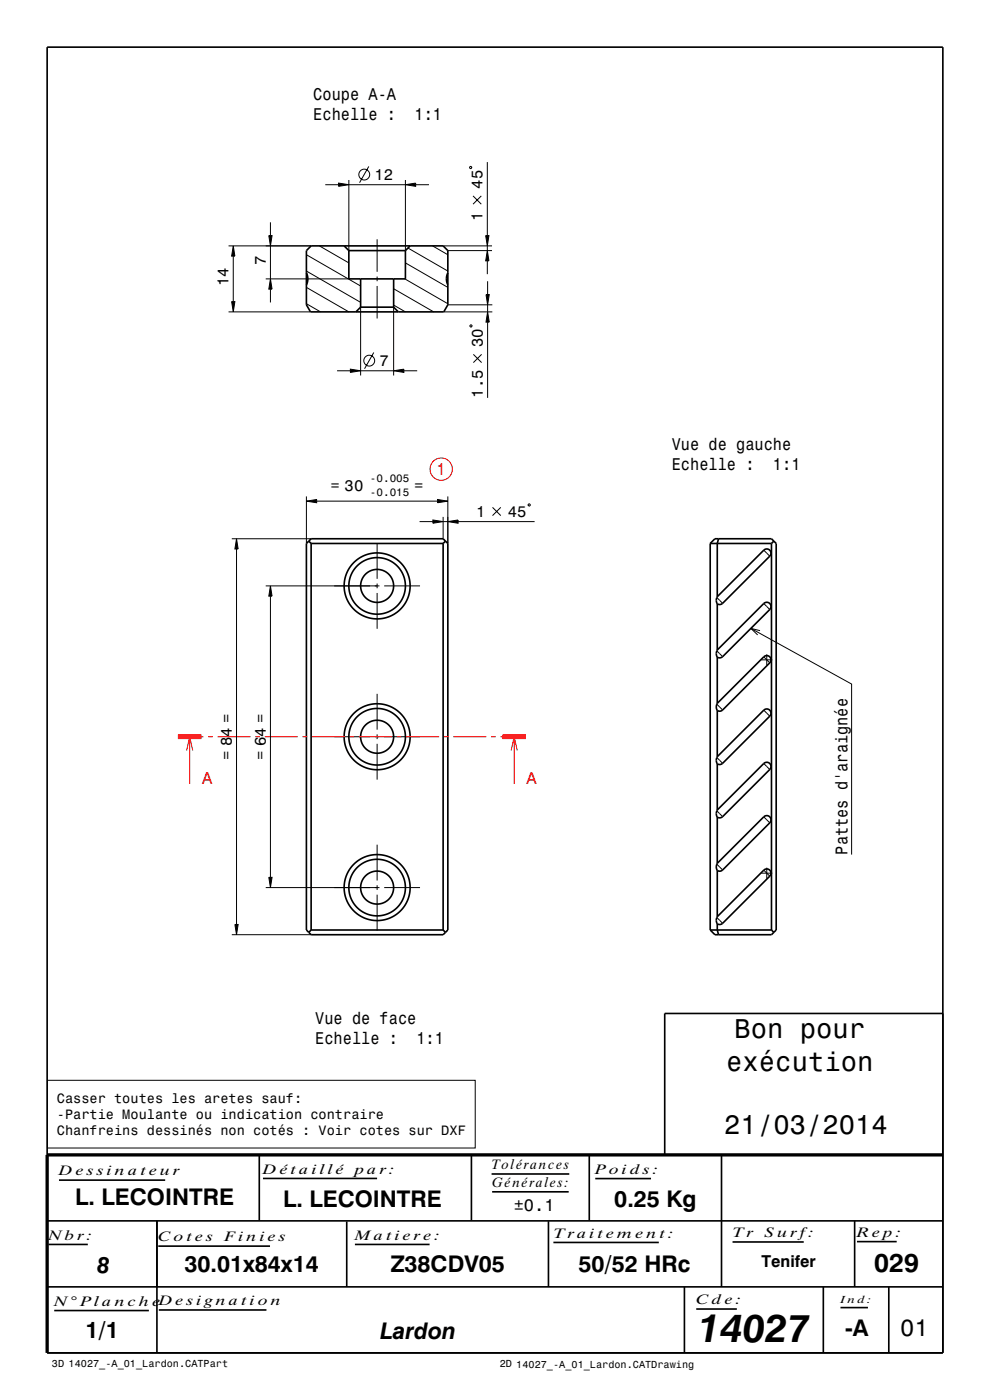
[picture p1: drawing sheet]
<svg xmlns="http://www.w3.org/2000/svg" width="210mm" height="297mm" viewBox="0 0 210 297" stroke-linecap="round" stroke-linejoin="round" font-family="sans-serif">
<g fill="none" stroke="#000" stroke-width=".21">
<path d="M69 39.2h2.8M71.8 38.8l2.2 .4-2.2 .3zM74 38.2v15M74 39.2h12M78.2 35.3l-1.9 3.5M86 39.2l2.2-.4v.7zM86 38.2v15M88.2 39.2h2.8M99.6 35.5l.3-.2 .2 .3-.3 .2zM103.4 34.4v15.6M48.5 52.2h17.5M49.5 52.2l.3 2.1h-.7z"/>
<path d="M49.5 54.3v9.7M56.4 59.2h17.6M57 50h.7l-.3 2.2zM57.4 59.2l.3 2.1h-.7zM57.4 47.2v2.8M57.4 52.2v7M65 54l11.5 6.7M65 57.5l11.5 6.6M67.7 52.2l6.3 3.6M80 50.8v6.9M80 58.7v1M85.9 59.2l9.1 5.2"/>
<path d="M86 55.8l9 5.2M86.5 52.6l8.5 4.9M91.8 52.2l3.2 1.8M94 52.2h10.4M95 53.2h9.4M100.3 41.6l1.8 1.7M102.1 41.6l-1.8 1.7M103 50h.7l-.3 2.2zM103.4 53.2l.3 2.1h-.7zM103.4 52.2v1M103.4 55.3v2.9M103.4 59.7v2.8"/>
<path d="M48.5 66.2h17.4M49.1 64h.7l-.3 2.2zM57.4 61.3v2.9M65 61l9 5.2M65 64.4l3 1.8M71.5 78.7h2.8M74.3 78.3l2.2 .4-2.2 .3zM76.5 65.2v14.5M76.5 78.7h7M79.3 74.8l-2 3.4M80 60.7v6.9M83.5 78.7l2.2-.4v.7z"/>
<path d="M83.5 61.3l8.5 4.9M83.5 64.7l2.5 1.5M83.5 65.2v14.5M85.7 78.7h2.8M94.1 66.2h10.3M95 64.7h9.4M99.8 68.9l.3 .2-.1 .3-.3-.2zM100.4 75.2l1.8 1.7M102.2 75.2l-1.8 1.7M103.1 62.5h.7l-.4 2.2zM103.4 66.2l.4 2.1h-.7zM103.4 64.7v1.5"/>
<path d="M103.4 68.3v16.1M49.2 114.3h16.8M50.2 114.3l.3 2.2h-.7zM50.2 116.5v79.6M65 106.3l2.2-.3v.7zM65 105.3v10M67.2 106.3h25.6M80 115.2v7.6M89 110.7h2.8M91.8 110.3l2.2 .4-2.2 .3zM92.8 106l2.2 .3-2.2 .4zM94 109.7v4.6"/>
<path d="M94 110.7h1M95 110.7l2.2-.4v.7zM95 105.3v10M97.2 110.7h16.2M104.5 107.6l1.7 1.8M106.2 107.6l-1.7 1.8M112 107.1l.3-.2 .2 .3-.3 .2zM162 116.7l1.3 1.3M56.4 124.3h24.1M57.4 124.3l.3 2.2h-.7zM57.4 126.5v59.6M80 123.8v1"/>
<path d="M80 125.8v7.6M81.5 124.3h7.6M152.1 138.1l1.2 1.2M152.1 126.8l1.2 1.2M159.3 133.3l21.3 11.8v36.2M161.2 133.8l-1.9-.5 1.4 1.4M161.5 140h2.3M162 139.3l1.3 1.3M162 128l1.3 1.3M162.6 138.8v2.3M70.9 156.3h7.6M79.5 156.3h1"/>
<path d="M80 147.2v7.6M80 155.8v1M80 157.8v7.6M81.5 156.3h7.6M152.1 149.4l1.2 1.2M162 150.7l1.3 1.2M80 179.2v7.6M152.1 160.7l1.2 1.2M152.1 172l1.2 1.2M162 173.3l1.3 1.3M162 162l1.3 1.2M49.2 198.3h16.8"/>
<path d="M49.8 196.1h.7l-.3 2.2zM56.4 188.3h24.1M57 186.1h.7l-.3 2.2zM80 187.8v1M80 189.8v7.6M81.5 188.3h7.6M152.1 183.3l1.2 1.3M152.1 194.6l1.2 1.3M161.5 185.2h2.3M162 184.6l1.3 1.3M162.6 184.1v2.3M10.1 229.2h90.7v14.3h-90.7z"/>
<circle cx="77.3" cy="37" r="1.15"/>
<circle cx="78.3" cy="76.5" r="1.15"/>
</g>
<g fill="none" stroke="#000" stroke-width=".35">
<path d="M10 10h190v277h-190zM65 57.9l.3 1.3-.3 1.2M66 52.2h28l1 1v11.5l-.9 1.5h-28.2l-.9-1.5v-11.5zM73 52.2l1 1M74 53.2v6h12v-6M74 53.2h12M76.5 59.2v6M83.5 59.2v6M87 52.2l-1 1M95 57.9l-.3 1.3 .3 1.2M76.5 65.2l-1 1M76.5 65.2h7"/>
<path d="M83.5 65.2l1 1M65.5 114.8l.5 .5M66 115.3v82M66 115.3h28M94 115.3v82M94.5 114.8l-.5-.5h-28l-1 1v82l.5 .5M94.5 114.8l.5 .5v82l-.5 .5M94.5 114.8l-.5 .5M150.7 115.3h13M150.7 115.3v82M152.4 114.3l-.3 1v11.3M163.7 115.3v82"/>
<path d="M164.1 114.8l-.4-.5h-12.1l-.9 1M164.1 114.8l.5 .5v82l-.9 1h-12.1l-.9-1M164.1 114.8l-.4 .5M152.1 137.9l9.9-9.9a.9 .9 0 0 1 1.3 0 .9 .9 0 0 1 0 1.3l-10 10-.7 .3-.5-.2M152.1 126.6l9.9-9.9a.9 .9 0 0 1 1.3 0 .9 .9 0 0 1 0 1.3l-10 10-.7 .3-.5-.2M152.1 137.9a1.47 1.47 0 0 0 0 1.5M152.1 126.6a1.47 1.47 0 0 0 0 1.5M152.1 128.1v9.8M152.1 139.4v9.8M152.1 149.2l9.9-9.9a.9 .9 0 0 1 1.3 0 .9 .9 0 0 1 0 1.3l-10 10-.7 .3-.5-.2M152.1 149.2a1.47 1.47 0 0 0 0 1.5M152.1 150.7v9.8"/>
<path d="M152.1 160.5l9.9-9.8a.9 .9 0 0 1 1.3 0 .9 .9 0 0 1 0 1.2l-10 10-.7 .3-.5-.2M152.1 171.8l9.9-9.8a.9 .9 0 0 1 1.3 0 .9 .9 0 0 1 0 1.2l-10 10-.7 .3-.5-.1M152.1 160.5a1.47 1.47 0 0 0 0 1.5M152.1 171.8a1.47 1.47 0 0 0 0 1.6M152.1 162v9.8M152.1 173.4v9.7M65.5 197.8l.5 .5h28l.5-.5M66 197.3l-.5 .5M66 197.3h28M94 197.3l.5 .5M150.7 197.3h13M152.1 183.1l9.9-9.8a.9 .9 0 0 1 1.3 0 .9 .9 0 0 1 0 1.3l-10 10-.7 .2-.5-.1"/>
<path d="M152.1 194.5l9.9-9.9a.9 .9 0 0 1 1.3 0 .9 .9 0 0 1 0 1.3l-10 10-.7 .2-.5-.1M152.1 183.1a1.47 1.47 0 0 0 0 1.6M152.1 194.5a1.47 1.47 0 0 0 0 1.5M152.1 184.7v9.8M152.1 196v1.3l.3 1M163.7 197.3l.4 .5M200 215h-59v30M10 259h190M12.5 250.4h22.5M33.3 259v28M55 245v13.9M55.8 250h24.2"/>
<path d="M73.6 259.1v13.9M100 245v13.9M104.3 249.1h16.5M104.4 252.8h16.2M116.3 259.1v13.9M125 244.9v14M126.3 250h11.8M153 245v28M181.3 259v14M10 273h190M10.3 264h8.3M11.5 278h20.1"/>
<path d="M33.6 264.4h23.7M33.7 277.9h22.8M75.3 264h15.8M117.4 263.6h22.3M145.2 273v14M147.7 277.7h8.6M155.4 263.5h15.1M174.6 273v14M178.3 277.4h5.8M181.8 263.4h8.4M188.5 273v14"/>
<circle cx="80" cy="124.3" r="7"/>
<circle cx="80" cy="124.3" r="3.5"/>
<circle cx="80" cy="124.3" r="6"/>
<circle cx="80" cy="156.3" r="6"/>
<circle cx="80" cy="156.3" r="3.5"/>
<circle cx="80" cy="156.3" r="7"/>
<circle cx="80" cy="188.3" r="6"/>
<circle cx="80" cy="188.3" r="3.5"/>
<circle cx="80" cy="188.3" r="7"/>
</g>
<path d="M200 245h-190v42" fill="none" stroke="#000" stroke-width=".7" stroke-linecap="butt"/>
<path d="M37.7 156.3h5M106.6 156.3h5" fill="none" stroke="#f00" stroke-width="1" stroke-linecap="butt"/>
<g fill="none" stroke="#f00" stroke-width=".21">
<path d="M39.6 159.2l.6-2.9 .7 2.9M40.2 156.3v10M42.7 156.3h.5M44.2 156.3h1M46.2 156.3h7M54.2 156.3h1M56.2 156.3h7M64.2 156.3h1M66.2 156.3h7M74.2 156.3h1M76.2 156.3h7M84.2 156.3h1"/>
<path d="M86.2 156.3h7M94.2 156.3h1M96.2 156.3h7M104.2 156.3h1M106.2 156.3h.4M108.4 159.2l.7-2.9 .6 2.9M109.1 156.3v10"/>
<circle cx="93.6" cy="99.5" r="2.37"/>
</g>
<g fill="#000">
<path d="M71.8 38.8l2.2 .4-2.2 .3z" fill-rule="evenodd"/>
<path d="M86 39.2l2.2-.4v.7z" fill-rule="evenodd"/>
<path d="M49.5 52.2l.3 2.1h-.7z" fill-rule="evenodd"/>
<path d="M57 50h.7l-.3 2.2z" fill-rule="evenodd"/>
<path d="M103 50h.7l-.3 2.2z" fill-rule="evenodd"/>
<path d="M103.4 53.2l.3 2.1h-.7z" fill-rule="evenodd"/>
<path d="M49.1 64h.7l-.3 2.2z" fill-rule="evenodd"/>
<path d="M57.4 59.2l.3 2.1h-.7z" fill-rule="evenodd"/>
<path d="M74.3 78.3l2.2 .4-2.2 .3z" fill-rule="evenodd"/>
<path d="M83.5 78.7l2.2-.4v.7z" fill-rule="evenodd"/>
<path d="M103.1 62.5h.7l-.4 2.2z" fill-rule="evenodd"/>
<path d="M103.4 66.2l.4 2.1h-.7z" fill-rule="evenodd"/>
<path d="M50.2 114.3l.3 2.2h-.7z" fill-rule="evenodd"/>
<path d="M65 106.3l2.2-.3v.7z" fill-rule="evenodd"/>
<path d="M91.8 110.3l2.2 .4-2.2 .3z" fill-rule="evenodd"/>
<path d="M92.8 106l2.2 .3-2.2 .4z" fill-rule="evenodd"/>
<path d="M95 110.7l2.2-.4v.7z" fill-rule="evenodd"/>
<path d="M57.4 124.3l.3 2.2h-.7z" fill-rule="evenodd"/>
<path d="M49.8 196.1h.7l-.3 2.2z" fill-rule="evenodd"/>
<path d="M57 186.1h.7l-.3 2.2z" fill-rule="evenodd"/>
</g>
<text font-size="8.3" x="148.1" y="284.7">14027</text>
<g font-size="5.8">
<text x="155.8" y="220.2">Bon pour</text>
<text x="154.1" y="227.1">exécution</text>
<text x="153.6" y="240.6">21/03/2014</text>
</g>
<text font-size="5.6" x="185.5" y="269.9">029</text>
<text font-size="5" x="190.9" y="283.3">01</text>
<g font-size="4.9">
<text x="16" y="255.6">L. LECOINTRE</text>
<text x="60" y="256">L. LECOINTRE</text>
<text x="130.3" y="256">0.25 Kg</text>
<text x="39.1" y="269.7">30.01x84x14</text>
<text x="82.9" y="269.7">Z38CDV05</text>
<text x="122.7" y="269.9">50/52 HRc</text>
<text x="20.6" y="270">8</text>
<text x="18.2" y="283.9">1/1</text>
<text x="80.6" y="284">Lardon</text>
<text x="179.3" y="283.4">-A</text>
</g>
<g font-size="3.6">
<text x="66.5" y="21.2">Coupe A-A</text>
<text x="66.5" y="25.5">Echelle :</text>
<text x="87.9" y="25.5">1:1</text>
<text x="142.5" y="95.4">Vue de gauche</text>
<text x="142.5" y="99.7">Echelle :</text>
<text x="164" y="99.7">1:1</text>
<text x="179.8" y="181.3" transform="rotate(-90 179.8 181.3)">Pattes d'araignée</text>
<text x="66.9" y="217.2">Vue de face</text>
<text x="66.9" y="221.5">Echelle :</text>
<text x="88.3" y="221.5">1:1</text>
<text x="109" y="257">±0.1</text>
</g>
<g font-size="3.6" fill="#f00">
<text x="92.6" y="100.8">1</text>
<text x="42.9" y="166.2">A</text>
<text x="111.7" y="166.2">A</text>
</g>
<text font-size="3.5" x="161.5" y="268.7">Tenifer</text>
<g font-size="3.3">
<text x="79.4" y="38.2">12</text>
<text x="102.4" y="40.1" transform="rotate(-90 102.4 40.1)">45</text>
<text x="102.4" y="46.8" transform="rotate(-90 102.4 46.8)">1</text>
<text x="56.4" y="56.2" transform="rotate(-90 56.4 56.2)">7</text>
<text x="48.5" y="60.8" transform="rotate(-90 48.5 60.8)">14</text>
<text x="80.5" y="77.7">7</text>
<text x="102.4" y="73.7" transform="rotate(-90 102.4 73.7)">30</text>
<text x="102.4" y="84.4" transform="rotate(-90 102.4 84.4)">1.5</text>
<text x="70.1" y="104.2">= 30</text>
<text x="87.9" y="104.2">=</text>
<text x="101" y="109.7">1</text>
<text x="107.7" y="109.7">45</text>
<text x="49.2" y="161.3" transform="rotate(-90 49.2 161.3)">= 84 =</text>
<text x="56.4" y="161.3" transform="rotate(-90 56.4 161.3)">= 64 =</text>
</g>
<g font-size="2.9">
<text x="12.1" y="234">Casser toutes les aretes sauf:</text>
<text x="12.1" y="237.4">-Partie Moulante ou indication contraire</text>
<text x="12.1" y="240.9">Chanfreins dessinés non cotés : Voir cotes sur DXF</text>
<text x="12.5" y="249.4">D e s s i n a t e u r</text>
<text x="55.8" y="249">D é t a i l l é</text>
<text x="75.3" y="249">pa r :</text>
<text x="104.3" y="248.1">Tolérances</text>
<text x="104.4" y="251.8">Générales:</text>
<text x="126.3" y="249">Po i d s :</text>
<text x="10.3" y="263">Nb r :</text>
<text x="33.6" y="263.4">C o t e s</text>
<text x="47.6" y="263.4">Fi n i e s</text>
<text x="75.3" y="263">Ma t i e r e :</text>
<text x="117.4" y="262.6">Tr a i t e m e n t :</text>
<text x="155.4" y="262.5">Tr</text>
<text x="162.2" y="262.5">S u r f:</text>
<text x="181.8" y="262.4">R e p:</text>
<text x="11.5" y="277">N° Pl a n c h e</text>
<text x="33.7" y="276.9">D e s i gn a t i o n</text>
<text x="147.7" y="276.7">C d e :</text>
</g>
<g font-size="2.3">
<text x="78.5" y="102.3">-0.005</text>
<text x="78.5" y="105.3">-0.015</text>
</g>
<g font-size="2.2">
<text x="178.3" y="276.4">In d :</text>
<text x="11" y="290.1">3D 14027_-A_01_Lardon.CATPart</text>
<text x="106" y="290.1">2D 14027_-A_01_Lardon.CATDrawing</text>
</g>
</svg>
